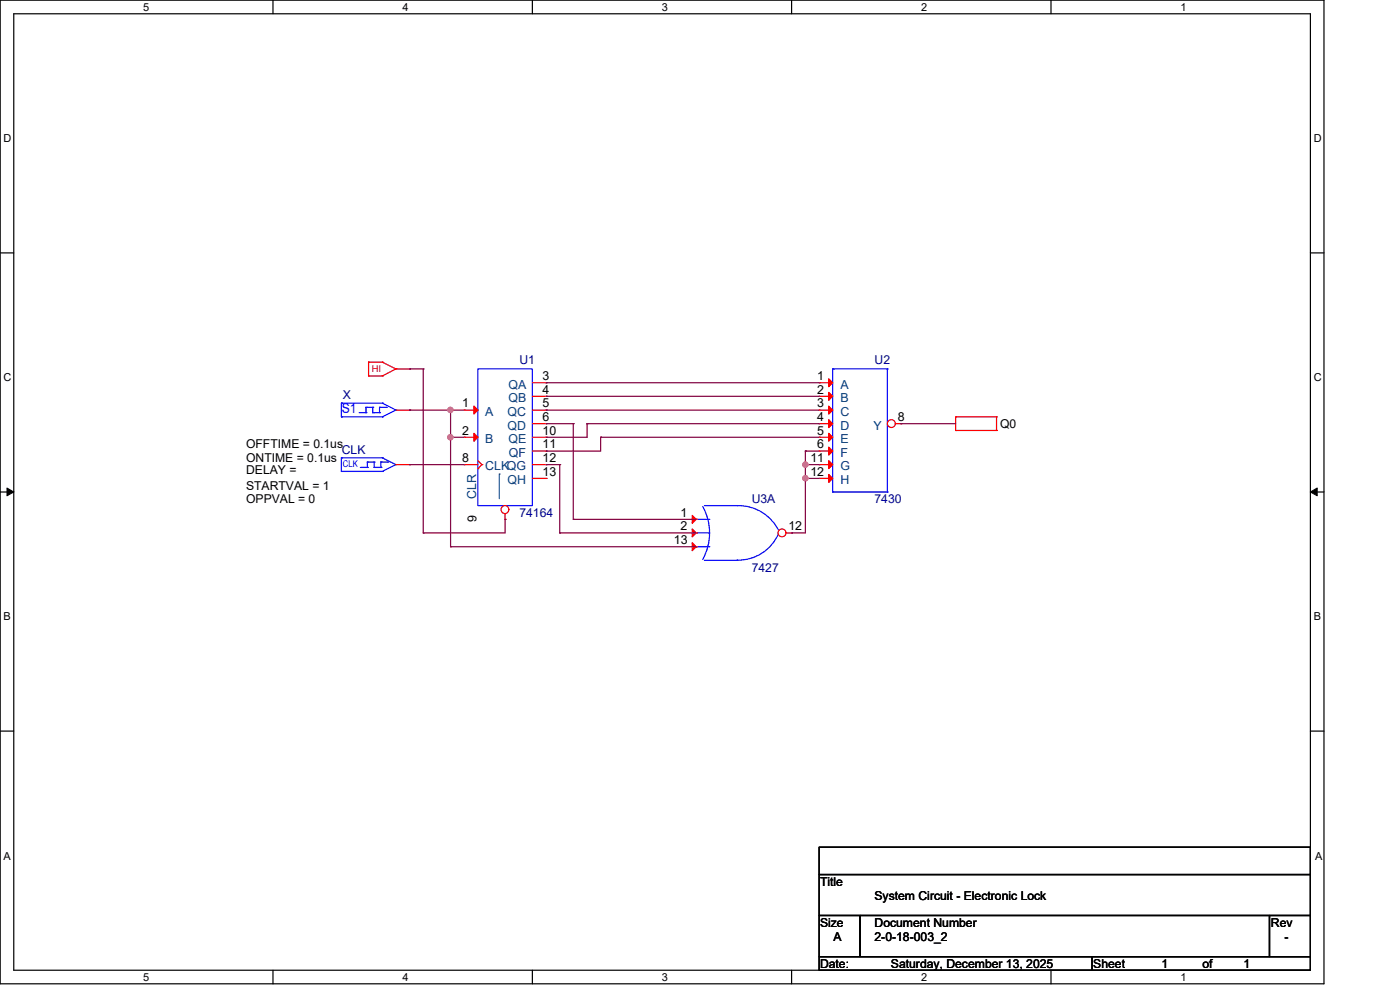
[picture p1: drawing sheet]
<svg xmlns="http://www.w3.org/2000/svg" width="297mm" height="210mm" viewBox="0 0 297 210" stroke-linecap="round" stroke-linejoin="round" font-family="sans-serif">
<g fill="none" stroke="#000" stroke-width=".25">
<path d="M0 0h280.6v208.4h-280.6zM2.9 2.9h274.8v202.6h-274.8zM57.8 0v2.9M112.8 0v2.9M167.8 0v2.9M222.7 0v2.9M0 53.6h2.9M277.7 53.6h2.9M0 104.2h2.9M277.7 104.2h2.9M0 154.9h2.9M277.7 154.9h2.9"/>
<path d="M173.6 179.4h104.1v5.8h-104.1zM173.6 185.2h104.1v8.7h-104.1zM173.6 193.9h8.7v8.7h-8.7zM182.3 193.9h86.7v8.7h-86.7zM269 193.9h8.7v8.7h-8.7zM57.8 205.5v2.9M112.8 205.5v2.9M167.8 205.5v2.9M173.6 202.6h57.8v2.9h-57.8zM222.7 205.5v2.9M231.4 202.6h46.3v2.9h-46.3z"/>
</g>
<path d="M1.5 103.4l1.4 .8-1.4 .8zM277.7 104.2l1.4-.8v1.6z" fill="#000" stroke="#000" stroke-width=".21"/>
<g fill="none" stroke="#f00" stroke-width=".25">
<path d="M78.1 76.7h.1M78.1 79.6h.1M78.1 79.6h2.9M78.1 76.7h2.9M78.1 76.7v2.9M81 76.7h.1M81 79.6h.1M81 76.7l2.9 1.4M83.9 78.1h.1M83.9 78.1l-2.9 1.5M83.9 78.1h2.9M86.8 78.1h.1"/>
<path d="M173.6 81.1h.1M173.6 83.9h.1M173.6 86.9h.1M173.6 89.7h.1M173.6 92.6h.1M173.6 95.5h.1M173.6 98.4h.1M173.6 81.1h2.9M173.6 83.9h2.9M173.6 86.9h2.9M173.6 89.7h2.9M173.6 92.6h2.9"/>
<path d="M173.6 95.5h2.9M173.6 98.4h2.9M202.5 91.2h.1M202.5 88.3h.1M202.5 88.3h8.7M202.5 91.2h8.7M202.5 88.3v2.9M211.2 88.3h.1M211.2 91.2h.1M211.2 88.3v2.9M173.6 101.3h.1M173.6 101.3h2.9"/>
</g>
<path d="M176.5 78.1h.1M176.5 78.1v26.1M176.5 78.1h11.6M188.1 78.1h.1M188.1 78.1v26.1M176.5 104.2h.1M176.5 104.2h11.6M188.1 104.2h.1" fill="none" stroke="#00f" stroke-width=".25"/>
<g fill="#f00" stroke="#f00" stroke-width=".25">
<path d="M175.6 80.2l.9 .9-.9 .8z"/>
<path d="M175.6 83.1l.9 .8-.9 .9z"/>
<path d="M175.6 86l.9 .9-.9 .8z"/>
<path d="M175.6 88.9l.9 .8-.9 .9z"/>
<path d="M175.6 91.8l.9 .8-.9 .9z"/>
<path d="M175.6 94.7l.9 .8-.9 .9z"/>
<path d="M175.6 97.6l.9 .8-.9 .9z"/>
<path d="M175.6 100.5l.9 .8-.9 .9z"/>
</g>
<circle cx="188.9" cy="89.7" r=".84" fill="#fff" stroke="#f00" stroke-width=".25"/>
<path d="M189.8 89.7h1.1M190.9 89.7h.1M147.5 110h.1M147.5 112.9h.1M147.5 115.8h.1" fill="none" stroke="#f00" stroke-width=".25"/>
<g fill="none" stroke="#00f" stroke-width=".25">
<path d="M147.5 110h.1M147.5 112.9h.1M147.5 115.8h.1M147.5 110h2.9M147.5 112.9h2.9M147.5 115.8h2.9M148.9 107.3a11.6 11.6 0 0 1 0 11.2M149.3 118.7h6.9M149.3 107.1h6.9M156.2 118.7h.1M156.2 107.1a9.5 9.5 0 0 1 9 5.6M156.2 107.1h.1"/>
<path d="M165 112.9a9.2 9.2 0 0 1-8.8 5.7"/>
</g>
<g fill="#f00" stroke="#f00" stroke-width=".25">
<path d="M146.7 109.2l.8 .8-.8 .9z"/>
<path d="M146.7 112l.8 .9-.8 .8z"/>
<path d="M146.7 115l.8 .8-.8 .9z"/>
</g>
<circle cx="165.7" cy="112.9" r=".84" fill="#fff" stroke="#f00" stroke-width=".25"/>
<g fill="none" stroke="#f00" stroke-width=".25">
<path d="M98.4 86.9h.1M98.4 92.6h.1M98.4 98.4h.1M98.4 86.9h2.9M98.4 92.6h2.9M98.4 98.4h2.9M101.3 99.3h.1M101.3 97.6l.8 .8M102.1 98.4h.1M102.1 98.4l-.8 .9M112.8 86.9h2.9M112.8 92.6h2.9"/>
<path d="M112.8 98.4h2.9M112.8 81.1h2.9M112.8 83.9h2.9M112.8 89.7h2.9M112.8 95.5h2.9M115.7 81.1h.1M115.7 83.9h.1M115.7 86.9h.1M115.7 89.7h.1M115.7 92.6h.1M115.7 95.5h.1M115.7 98.4h.1"/>
<path d="M112.8 101.3h2.9M115.7 101.3h.1M166.6 112.9h1.2M167.8 112.9h.1"/>
</g>
<path d="M101.3 78.1h11.5v29h-11.5z" fill="none" stroke="#00f" stroke-width=".25"/>
<g fill="#f00" stroke="#f00" stroke-width=".25">
<path d="M100.4 86l.9 .9-.9 .8z"/>
<path d="M100.4 91.8l.9 .8-.9 .9z"/>
</g>
<circle cx="107" cy="107.9" r=".83" fill="#fff" stroke="#f00" stroke-width=".25"/>
<path d="M83.9 86.9h2.9M83.9 98.4h2.9M86.8 86.9h.1M86.8 98.4h.1M107 110h.1M107 108.8v1.2" fill="none" stroke="#f00" stroke-width=".25"/>
<path d="M105.8 100.4h.1M105.8 100.4v5.2" fill="none" stroke="#004080" stroke-width=".21"/>
<g fill="none" stroke="#00f" stroke-width=".25">
<path d="M72.4 85.4h.1M72.4 88.3h.1M72.4 99.9h.1M72.4 97h.1M72.4 88.3h8.6M72.4 85.4h8.6M72.4 85.4v2.9M72.4 97v2.9M72.4 99.9h8.6M72.4 97h8.6M76.1 87.4h1.5M76.4 99h1.5"/>
<path d="M77.6 86.3h.1M77.6 87.4h.1M77.6 86.3v1.1M77.6 86.3h1.4M77.9 99h.1M77.9 97.9h.1M77.9 97.9v1.1M77.9 97.9h1.4M79 86.3h.1M79 87.4h.1M79 87.4h1.4M79 86.3v1.1"/>
<path d="M79.3 97.9h.1M79.3 99h.1M79.3 99h1.4M79.3 97.9v1.1M80.4 87.4h.1M80.4 86.3h.1M80.4 86.3h1.5M80.4 86.3v1.1M80.7 99h.1M80.7 97.9h.1M80.7 97.9h1.5M80.7 97.9v1.1"/>
<path d="M81 88.3h.1M81 85.4h.1M81 99.9h.1M81 97h.1M81 85.4l2.9 1.5M81 97l2.9 1.4M81.9 86.3h.1M82.2 97.9h.1M83.9 86.9h.1M83.9 98.4h.1M83.9 86.9l-2.9 1.4M83.9 98.4l-2.9 1.5"/>
</g>
<g fill="none" stroke="#800040" stroke-width=".25">
<path d="M86.8 78.1h.1M86.8 78.1h2.9M89.7 78.1h.1M89.7 78.1v34.8M86.8 86.9h.1M86.8 98.4h.1M86.8 86.9h11.6M86.8 98.4h11.6M95.5 92.6h.1M95.5 86.9h.1M95.5 92.6h2.9M95.5 86.9v28.9"/>
<path d="M115.7 81.1h.1M115.7 83.9h.1M115.7 86.9h.1M115.7 98.4h.1M115.7 89.7h.1M115.7 92.6h.1M115.7 95.5h.1M115.7 81.1h57.9M115.7 83.9h57.9M115.7 86.9h57.9M115.7 98.4h2.9M115.7 89.7h5.8"/>
<path d="M118.6 98.4h.1M118.6 98.4v14.5M121.5 89.7h.1M121.5 89.7v20.3M124.4 89.7h.1M124.4 89.7h49.2M124.4 89.7v2.9h-8.7M127.3 92.6h.1M127.3 92.6v2.9h-11.6M127.3 92.6h46.3M170.7 95.5h.1M170.7 98.4h.1"/>
<path d="M170.7 95.5h2.9M170.7 95.5v17.4h-2.9M170.7 98.4h2.9M190.9 89.7h.1M190.9 89.7h11.6M89.7 112.9h.1M95.5 115.8h.1M95.5 115.8h52M107 110h.1M107 110v2.9h-17.3M118.6 112.9h.1M118.6 112.9h28.9"/>
<path d="M121.5 110h.1M121.5 110h26M167.8 112.9h.1M170.7 101.3h.1M170.7 101.3h2.9"/>
</g>
<g fill="#f0f" stroke="#f0f" stroke-width=".25">
<circle cx="170.7" cy="98.4" r=".55"/>
<circle cx="170.7" cy="101.3" r=".55"/>
<circle cx="95.4" cy="92.6" r=".55"/>
<circle cx="95.4" cy="86.8" r=".55"/>
</g>
<text font-size="2.9" fill="#00f" x="72.4" y="87.5">S1</text>
<g font-size="2.6" fill="#000080">
<text x="110.1" y="77">U1</text>
<text x="185.3" y="77">U2</text>
<text x="72.7" y="84.6">X</text>
<text x="72.4" y="96.2">CLK</text>
<text x="159.3" y="106.6">U3A</text>
<text x="185.3" y="106.6">7430</text>
<text x="110.1" y="109.5">74164</text>
<text x="159.3" y="121.1">7427</text>
</g>
<g font-size="2.6" fill="#004080">
<text x="107.7" y="82.3">QA</text>
<text x="178.1" y="82.3">A</text>
<text x="102.8" y="88.1">A</text>
<text x="107.6" y="88.1">QC</text>
<text x="107.7" y="85.2">QB</text>
<text x="178.1" y="85.2">B</text>
<text x="178.1" y="88.1">C</text>
<text x="102.8" y="93.9">B</text>
<text x="107.6" y="91">QD</text>
<text x="107.7" y="93.9">QE</text>
<text x="178.1" y="91">D</text>
<text x="178.1" y="93.9">E</text>
<text x="185.1" y="91">Y</text>
<text x="102.8" y="99.7">CLKQG</text>
<text x="107.9" y="96.8">QF</text>
<text x="178.1" y="96.8">F</text>
<text x="178.1" y="99.7">G</text>
<text x="100.9" y="105.7" transform="rotate(-90 100.9 105.7)">CLR</text>
<text x="107.6" y="102.6">QH</text>
<text x="178.1" y="102.6">H</text>
</g>
<g font-size="2.6">
<text x="115" y="80.5">3</text>
<text x="115" y="83.4">4</text>
<text x="173.2" y="80.5">1</text>
<text x="173.2" y="83.4">2</text>
<text x="97.9" y="86.3">1</text>
<text x="115" y="86.3">5</text>
<text x="115" y="89.2">6</text>
<text x="173.2" y="86.3">3</text>
<text x="173.2" y="89.2">4</text>
<text x="190.3" y="89.2">8</text>
<text x="52.2" y="95">OFFTIME = 0.1us</text>
<text x="97.9" y="92">2</text>
<text x="115" y="92">10</text>
<text x="115" y="95">11</text>
<text x="173.2" y="92">5</text>
<text x="173.2" y="95">6</text>
<text x="212" y="90.7">Q0</text>
<text x="52.2" y="97.9">ONTIME = 0.1us</text>
<text x="52.2" y="100.5">DELAY =</text>
<text x="97.9" y="97.8">8</text>
<text x="115" y="97.8">12</text>
<text x="115" y="100.8">13</text>
<text x="171.7" y="97.8">11</text>
<text x="171.7" y="100.8">12</text>
<text x="52.2" y="103.7">STARTVAL = 1</text>
<text x="52.2" y="106.6">OPPVAL = 0</text>
<text x="101" y="110.6" transform="rotate(-90 101 110.6)">9</text>
<text x="144.2" y="109.4">1</text>
<text x="144.2" y="112.3">2</text>
<text x="167.1" y="112.3">12</text>
<text x="142.8" y="115.2">13</text>
<text x="173.8" y="187.7">Title</text>
<text x="185.3" y="190.6">System Circuit - Electronic Lock</text>
<text x="173.8" y="196.3">Size</text>
<text x="185.3" y="196.3">Document Number</text>
<text x="269.3" y="196.3">Rev</text>
<text x="176.7" y="199.3">A</text>
<text x="185.3" y="199.3">2-0-18-003_2</text>
<text x="272.2" y="199.3">-</text>
<text x="173.8" y="205.1">Date:</text>
<text x="188.8" y="205.1">Saturday, December 13, 2025</text>
<text x="231.7" y="205.1">Sheet</text>
<text x="246.2" y="205.1">1</text>
<text x="254.8" y="205.1">of</text>
<text x="263.5" y="205.1">1</text>
</g>
<g font-size="2.3">
<text x="30.4" y="2.2">5</text>
<text x="85.3" y="2.2">4</text>
<text x="140.3" y="2.2">3</text>
<text x="195.2" y="2.2">2</text>
<text x="250.2" y="2.2">1</text>
<text x=".8" y="30.1">D</text>
<text x="278.4" y="30.1">D</text>
<text x=".8" y="80.8">C</text>
<text x="278.4" y="80.8">C</text>
<text x=".8" y="131.4">B</text>
<text x="278.4" y="131.4">B</text>
<text x=".8" y="182.2">A</text>
<text x="278.7" y="182.2">A</text>
<text x="30.4" y="207.7">5</text>
<text x="85.3" y="207.7">4</text>
<text x="140.3" y="207.7">3</text>
<text x="195.2" y="207.7">2</text>
<text x="250.2" y="207.7">1</text>
</g>
<text font-size="2" fill="#f00" x="78.8" y="78.9">HI</text>
<text font-size="2" fill="#00f" x="72.7" y="98.9">CLK</text>
</svg>
